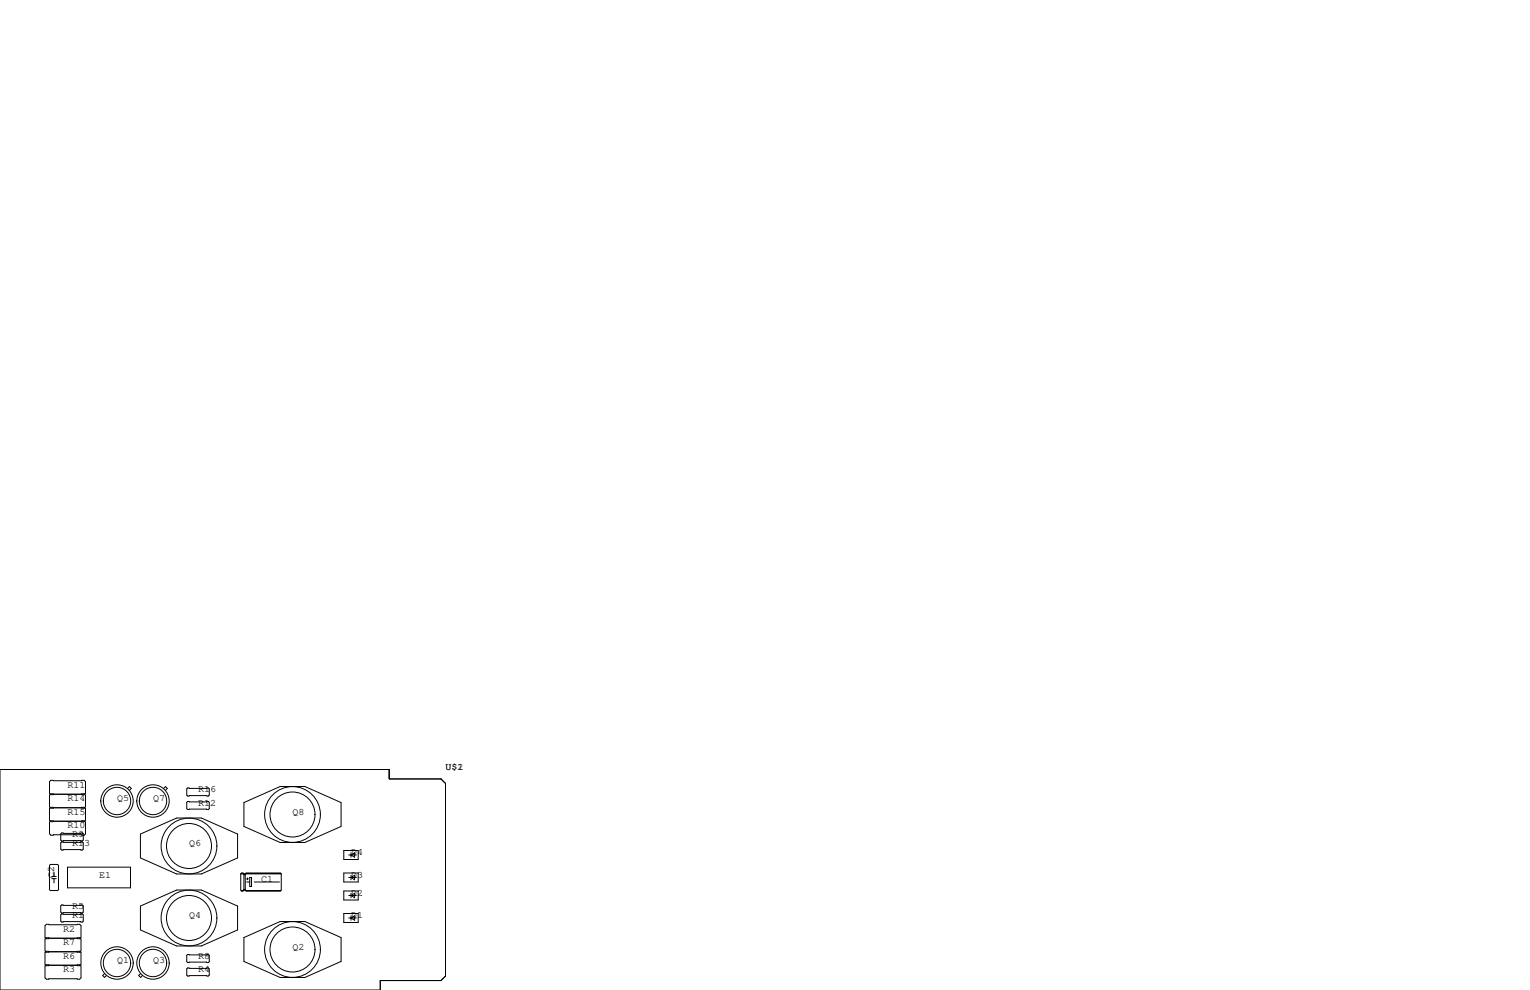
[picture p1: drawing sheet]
<svg xmlns="http://www.w3.org/2000/svg" width="432mm" height="279mm" viewBox="0 0 432 279" stroke-linecap="round" stroke-linejoin="round" font-family="sans-serif">
<g fill="none" stroke="#000" stroke-width=".28">
<path d="M0 217.2h109.9v2.6h14.6l1.2 1.3v54.4l-1.2 1.2h-17.2v2.7h-107.3zM15.1 224.2l-.7 .1-.4-.4v-3.3l.4-.4h9.3l.4 .4v3.3l-.4 .4-.7-.1M15.1 224.2l-.7-.2-.4 .4v3.3l.4 .4 .7-.1M15.1 228l-.7-.2-.4 .4v3.3l.4 .4 .7-.1M15.1 231.8l-.7-.2-.4 .4v3.3l.4 .4h9.3l.4-.4v-3.3l-.4-.4-.7 .2M15.1 231.8h7.9M15.1 224.2h7.9M15.1 228h7.9M17.4 235.1h5.8l.3 .2v1.8l-.3 .3h-5.8l-.3-.3v-1.8zM17.4 237.6h5.8l.3 .3v1.7l-.3 .3h-5.8l-.3-.3v-1.7zM23 224.2l.7-.2 .4 .4v3.3l-.4 .4-.7-.1M23 228l.7-.2 .4 .4v3.3l-.4 .4-.7-.1"/>
<path d="M36 222.5l.5-.5 .6 .5-.6 .6M39.6 235.4l10.2-4.5h7l10.3 4.5v6.7l-10.3 4.6h-7l-10.2-4.6zM46.2 222.5l.5-.5 .5 .5-.5 .6M53 222.4h5.8l.3 .2v1.8l-.3 .3h-5.8l-.3-.3v-1.8zM53 226.2h5.8l.3 .2v1.8l-.3 .3h-5.8l-.3-.3v-1.8zM68.8 226.5l10.2-4.5h7.1l10.2 4.5v6.7l-10.2 4.6h-7.1l-10.2-4.6zM14.2 244h2.1l.2 .2v6.9l-.2 .2h-2.1l-.2-.2v-6.9zM14.6 247.3h1.3M14.6 248h1.3M15.2 246.1v1.2M15.2 248v1.2M17.4 257.9h5.8l.3 .3v1.8l-.3 .2h-5.8l-.3-.2v-1.8z"/>
<path d="M17.4 255.4h5.8l.3 .3v1.7l-.3 .3h-5.8l-.3-.3v-1.7zM19.1 244.7h17.7v5.9h-17.7zM39.6 255.7l10.2-4.5h7l10.3 4.5v6.7l-10.3 4.6h-7l-10.2-4.6zM67.9 246.6l.3-.2h.4l.2 .2v4.6M67.9 246.6v4.6l.3 .3M67.9 246.6h11.5M68.1 251.3h.6M68.2 246.5h.4M68.6 251.4l-.4 .1M68.8 246.9h.4M68.8 251.2l-.2 .3h-.4M68.8 251.2h.4"/>
<path d="M68.8 251.1h.4M69 246.8h.1M69.2 251.2l.3 .3M69.3 251.3h9.9M69.5 246.5h9.6M69.6 248h.5M69.6 248.9h.9M69.9 247.8v.5M70.5 247.6h.5v2.6h-.5zM71.8 248.9h7.1M79.1 251.4l-9.6 .1M79.4 246.6l-.3-.2h-9.6l-.3 .2v4.6"/>
<path d="M79.4 246.6v4.6l-.3 .3h-9.6M97 257.8h4.1v2.5h-4.1zM97 240h4.1v2.6h-4.1zM97 246.4h4.1v2.5h-4.1zM97 251.5h4.1v2.5h-4.1zM98.4 259.1h2.2M98.4 247.6h2.2M98.4 252.7h2.2M98.4 241.3h2.2M99.1 241.3l1-.6v1.2zM99.1 247.6l1-.6v1.3zM99.1 252.7l1-.6v1.3z"/>
<path d="M99.1 259.1l1-.7v1.3zM99.1 240.7v1.2M99.1 247v1.3M99.1 252.1v1.3M99.1 258.4v1.3M13.8 264.8l-.7 .1-.4-.4v-3.3l.4-.3h9.4l.4 .3v3.3l-.4 .4-.8-.1M13.8 264.8l-.7-.1-.4 .3v3.4l.4 .3 .7-.1M13.8 268.6l-.7-.1-.4 .4v3.3l.4 .3 .7-.1M13.8 272.4l-.7-.1-.4 .4v3.3l.4 .4h9.4l.4-.4v-3.3l-.4-.4-.8 .1M13.8 264.8h7.9M13.8 272.4h7.9M13.8 268.6h7.9"/>
<path d="M21.7 264.8l.8-.1 .4 .3v3.4l-.4 .3-.8-.1M21.7 268.6l.8-.1 .4 .4v3.3l-.4 .3-.8-.1M29.5 274.8l-.5 .5 .5 .5 .5-.5M39.7 274.8l-.6 .5 .6 .5 .5-.5M52.7 273.4l.3-.2h5.8l.3 .2v1.8l-.3 .3h-5.8l-.3-.3zM52.7 269.6l.3-.2h5.8l.3 .2v1.8l-.3 .3h-5.8l-.3-.3zM68.8 264.6l10.2-4.5h7.1l10.2 4.5v6.7l-10.2 4.6h-7.1l-10.2-4.6z"/>
<circle cx="33" cy="226.1" r="4.6"/>
<circle cx="33" cy="226.1" r="3.9"/>
<circle cx="43.2" cy="226.1" r="4.6"/>
<circle cx="43.2" cy="226.1" r="3.9"/>
<circle cx="53.3" cy="238.8" r="7.9"/>
<circle cx="53.3" cy="238.8" r="6.4"/>
<circle cx="82.5" cy="229.9" r="7.9"/>
<circle cx="82.5" cy="229.9" r="6.4"/>
<circle cx="53.3" cy="259.1" r="7.9"/>
<circle cx="53.3" cy="259.1" r="6.4"/>
<circle cx="33" cy="271.8" r="4.6"/>
<circle cx="33" cy="271.8" r="3.9"/>
<circle cx="43.2" cy="271.8" r="4.6"/>
<circle cx="43.2" cy="271.8" r="3.9"/>
<circle cx="82.5" cy="268" r="7.9"/>
<circle cx="82.5" cy="268" r="6.4"/>
</g>
<g font-size="2.8">
<text x="125.7" y="217.2">U$2</text>
<text x="125.7" y="217.2">U$1</text>
<text x="19" y="222.2">R11</text>
<text x="19" y="226.1">R14</text>
<text x="33" y="226.1">Q5</text>
<text x="43.2" y="226.1">Q7</text>
<text x="55.9" y="227.3">R12</text>
<text x="55.9" y="223.5">R16</text>
<text x="19" y="233.7">R10</text>
<text x="19" y="229.9">R15</text>
<text x="82.5" y="229.9">Q8</text>
<text x="20.3" y="236.2">R9</text>
<text x="20.3" y="238.8">R13</text>
<text x="53.3" y="238.8">Q6</text>
<text x="99.1" y="241.3">D4</text>
<text x="15.2" y="247.6" transform="rotate(-90 15.2 247.6)">C2</text>
<text x="27.9" y="247.6">E1</text>
<text x="73.7" y="248.9">C1</text>
<text x="99.1" y="247.6">D3</text>
<text x="20.3" y="256.5">R5</text>
<text x="99.1" y="252.7">D2</text>
<text x="17.8" y="262.9">R2</text>
<text x="20.3" y="259.1">R1</text>
<text x="53.3" y="259.1">Q4</text>
<text x="99.1" y="259.1">D1</text>
<text x="17.8" y="266.7">R7</text>
<text x="82.5" y="268">Q2</text>
<text x="17.8" y="274.3">R3</text>
<text x="17.8" y="270.5">R6</text>
<text x="33" y="271.8">Q1</text>
<text x="43.2" y="271.8">Q3</text>
<text x="55.9" y="274.3">R4</text>
<text x="55.9" y="270.5">R8</text>
</g>
</svg>
